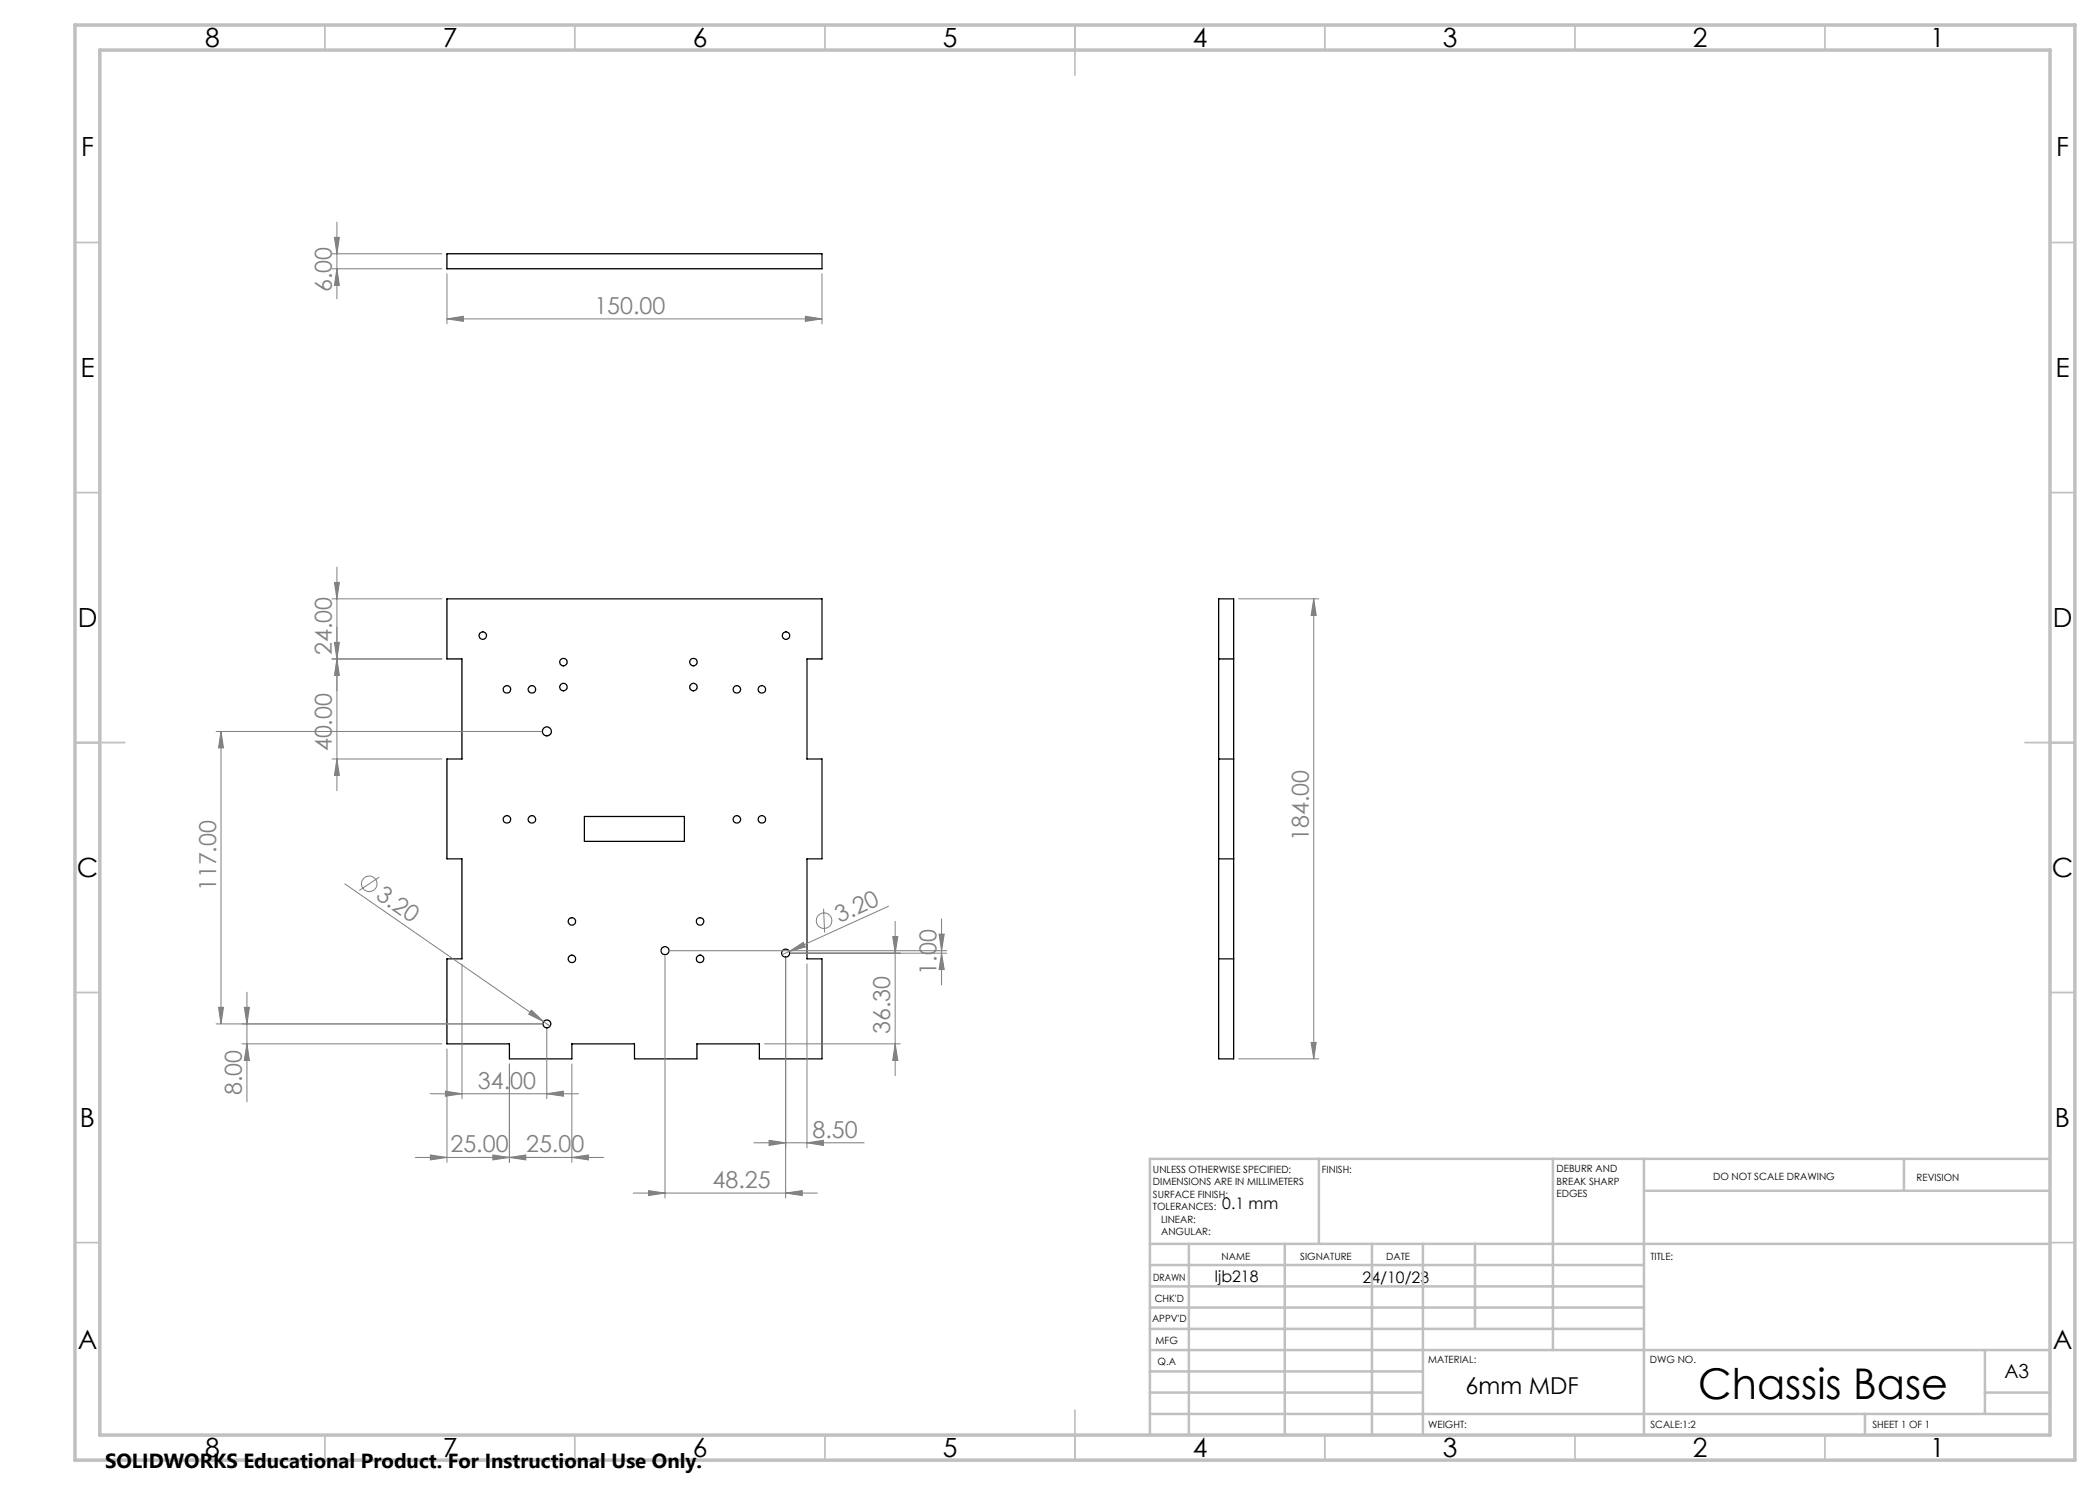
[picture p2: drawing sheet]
<svg xmlns="http://www.w3.org/2000/svg" width="420mm" height="297mm" viewBox="0 0 420 297" stroke-linecap="round" stroke-linejoin="round" font-family="sans-serif">
<g fill="none" stroke="#000" stroke-width=".25">
<path d="M89.4 50.8h75v3h-75zM89.4 119.8h75v12h-3v20h3v20h-3v20h3v20h-12.5v-3h-12.5v3h-12.5v-3h-12.5v3h-12.5v-3h-12.5v-17h3v-20h-3v-20h3v-20h-3zM243.7 119.8h3v92h-3zM243.7 131.8h3M243.7 151.8h3M116.9 163.3h20v5h-20zM243.7 171.8h3M243.7 191.8h3"/>
<circle cx="96.5" cy="127.1" r=".75"/>
<circle cx="101.4" cy="137.9" r=".75"/>
<circle cx="106.4" cy="137.9" r=".75"/>
<circle cx="112.7" cy="137.4" r=".75"/>
<circle cx="112.7" cy="132.4" r=".75"/>
<circle cx="138.7" cy="137.4" r=".75"/>
<circle cx="138.7" cy="132.4" r=".75"/>
<circle cx="147.4" cy="137.9" r=".75"/>
<circle cx="152.4" cy="137.9" r=".75"/>
<circle cx="157.2" cy="127.1" r=".76"/>
<circle cx="109.4" cy="146.3" r=".9"/>
<circle cx="101.4" cy="163.9" r=".75"/>
<circle cx="106.4" cy="163.9" r=".75"/>
<circle cx="147.4" cy="163.9" r=".75"/>
<circle cx="152.4" cy="163.9" r=".75"/>
<circle cx="114.4" cy="191.8" r=".75"/>
<circle cx="114.4" cy="184.3" r=".74"/>
<circle cx="133" cy="190.1" r=".8"/>
<circle cx="140" cy="191.8" r=".75"/>
<circle cx="140" cy="184.3" r=".74"/>
<circle cx="157.1" cy="190.6" r=".8"/>
<circle cx="109.4" cy="204.8" r=".8"/>
</g>
<g fill="none" stroke="#808080" stroke-width=".2">
<path d="M66.4 53.8h22M66.4 50.8h22M66.9 47.5h1l-.5 3.3zM67.4 53.8l.5 3.3h-1zM67.4 44.4v15.4M89.4 54.7v10.1M164.4 54.7v10.1M89.4 63.8l3.3-.6v1.1zM89.4 63.8h75M161.1 63.2l3.3 .6-3.3 .5zM66.4 119.8h22M66.9 116.5h1l-.5 3.3z"/>
<path d="M67.4 113.4v44.7M247.7 119.8h16M262.7 119.8l.5 3.3h-1zM262.7 119.8v92M66.4 131.8h22M66.9 128.5h1l-.5 3.3zM67.4 131.8l.5 3.3h-1zM43.2 146.3h65.2M44.2 146.3l.5 3.3h-1zM44.2 146.3v58.5M66.4 151.8h22M67.4 151.8l.5 3.3h-1z"/>
<path d="M69 176.8l39.7 27.5M75.8 175.4l-3.9 2.7M49.4 198.4v22M92.4 192.8v26.9M133 191.1v48.5M134 190.1h55.3M157.1 191.6v48M157.9 190.3l2.8-1.8 .4 .9zM157.9 190.3l-1.5 .7M158.1 190.6h31.2M161.4 192.8v36.8M164.7 181.7l.2 4.8"/>
<path d="M177.7 181.3l-19.8 9M178.5 187.3h1.1l-.6 3.3zM179 184.3v30.8M187.8 186.8h1l-.5 3.3zM188.3 190.6l.5 3.3h-1zM188.3 183.8v13.2M43.2 204.8h65.2M43.7 201.5h1l-.5 3.3zM48.4 208.8h40M48.9 201.5h1l-.5 3.3zM49.4 208.8l.5 3.3h-1zM86 218.8h29.7"/>
<path d="M89.1 218.2l3.3 .6-3.3 .4zM89.4 209.8v22.7M101.9 212.8v19.7M106.3 202l2.4 2.3-3-1.5zM108.7 204.3l1.3 .9M109.4 218.8l3.3-.6v1zM109.4 205.8v13.9M114.4 212.8v19.7M152.9 208.8h27.2M179 208.8l.6 3.3h-1.1zM247.7 211.8h16M262.2 208.5h1l-.5 3.3z"/>
<path d="M83 231.5h37.7M86.1 231l3.3 .5-3.3 .5zM98.6 231l3.3 .5-3.3 .5zM101.9 231.5l3.3-.5v1zM114.4 231.5l3.3-.5v1zM126.6 238.6h36.9M129.7 238.1l3.3 .5-3.3 .5zM150.8 228.6h22M153.8 228.1l3.3 .5-3.3 .5zM157.1 238.6l3.3-.5v1zM161.4 228.6l3.3-.5v1z"/>
<circle cx="73.9" cy="176.8" r="1.56"/>
<circle cx="164.8" cy="184.1" r="1.55"/>
</g>
<g fill="none" stroke="#c0c0c0" stroke-width=".35">
<path d="M65 5v5M115 5v5M165 5v5M215 5v10M265 5v5M315 5v5M365 5v5M15 48.5h5M410 48.5h5M15 98.5h5M410 98.5h5M15 148.5h10"/>
<path d="M405 148.5h10M15 198.5h5M410 198.5h5M15 248.5h5M410 248.5h5M65 287v5M115 287v5M165 287v5M215 282v10M265 287v5M315 287v5M365 287v5"/>
</g>
<g fill="none" stroke="#c0c0c0" stroke-width=".5">
<path d="M263.8 231.8v17M310.6 231.8v38.2M328.8 231.8v55.2M328.8 238.2h81.2M380.8 231.8v6.4M410 231.8h-180v55.2M230 248.8h180M230 257.3h98.8M230 253h98.8M237.8 248.8v38.2M257 248.8v38.2M274.4 248.8v38.2"/>
<path d="M284.6 248.8v38.2M295 248.8v17M230 265.8h98.8M230 261.5h98.8M230 278.5h54.6M230 274.3h54.6M230 270h180M397 278.5h13M397 270v12.8M230 282.8h180M373 282.8v4.2"/>
</g>
<path d="M15 5h400v287h-400zM20 10h390v277h-390z" fill="none" stroke="#c0c0c0" stroke-width=".7"/>
<g fill="#808080">
<path d="M106.3 202l2.4 2.3-3-1.5z"/>
<path d="M157.9 190.3l2.8-1.8 .4 .9z"/>
<path d="M101.9 231.5l3.3-.5v1zM86.1 231l3.3 .5-3.3 .5zM109.4 218.8l3.3-.6v1zM89.1 218.2l3.3 .6-3.3 .4zM161.1 63.2l3.3 .6-3.3 .5zM89.4 63.8l3.3-.6v1.1z"/>
<path d="M98.6 231l3.3 .5-3.3 .5zM114.4 231.5l3.3-.5v1zM153.8 228.1l3.3 .5-3.3 .5zM161.4 228.6l3.3-.5v1zM129.7 238.1l3.3 .5-3.3 .5zM157.1 238.6l3.3-.5v1z"/>
<path d="M67.4 151.8l.5 3.3h-1zM66.9 128.5h1l-.5 3.3zM43.7 201.5h1l-.5 3.3zM44.2 146.3l.5 3.3h-1zM67.4 53.8l.5 3.3h-1zM66.9 47.5h1l-.5 3.3zM262.2 208.5h1l-.5 3.3zM262.7 119.8l.5 3.3h-1z"/>
<path d="M66.9 116.5h1l-.5 3.3zM67.4 131.8l.5 3.3h-1zM48.9 201.5h1l-.5 3.3zM49.4 208.8l.5 3.3h-1zM178.5 187.3h1.1l-.6 3.3zM179 208.8l.6 3.3h-1.1zM187.8 186.8h1l-.5 3.3zM188.3 190.6l.5 3.3h-1z"/>
</g>
<text font-size="8.5" x="339.6" y="279.7">Chassis Base</text>
<g font-size="5.3">
<text x="41" y="9.5">8</text>
<text x="88.5" y="9.5">7</text>
<text x="138.5" y="9.5">6</text>
<text x="188.5" y="9.5">5</text>
<text x="238.5" y="9.5">4</text>
<text x="288.5" y="9.5">3</text>
<text x="338.5" y="9.5">2</text>
<text x="386" y="9.5">1</text>
<text x="16.2" y="31.2">F</text>
<text x="411.2" y="31.2">F</text>
<text x="16.1" y="75.5">E</text>
<text x="411.1" y="75.5">E</text>
<text x="15.5" y="125.5">D</text>
<text x="410.5" y="125.5">D</text>
<text x="15.4" y="175.5">C</text>
<text x="410.4" y="175.5">C</text>
<text x="16" y="225.5">B</text>
<text x="411" y="225.5">B</text>
<text x="15.5" y="269.7">A</text>
<text x="410.5" y="269.7">A</text>
<text x="41" y="291.5">8</text>
<text x="88.5" y="291.5">7</text>
<text x="138.5" y="291.5">6</text>
<text x="188.5" y="291.5">5</text>
<text x="238.5" y="291.5">4</text>
<text x="288.5" y="291.5">3</text>
<text x="338.5" y="291.5">2</text>
<text x="386" y="291.5">1</text>
</g>
<g font-size="4.7" fill="#808080">
<text x="66.4" y="58.4" transform="rotate(-90 66.4 58.4)">6.00</text>
<text x="118.9" y="62.7">150.00</text>
<text x="66.4" y="131.1" transform="rotate(-90 66.4 131.1)">24.00</text>
<text x="66.4" y="150.3" transform="rotate(-90 66.4 150.3)">40.00</text>
<text x="261.7" y="168.2" transform="rotate(-90 261.7 168.2)">184.00</text>
<text x="43.2" y="178.3" transform="rotate(-90 43.2 178.3)">117.00</text>
<text x="75" y="179.6" transform="rotate(35 75 179.6)">3.20</text>
<text x="167.9" y="184.6" transform="rotate(-24 167.9 184.6)">3.20</text>
<text x="187.3" y="195" transform="rotate(-90 187.3 195)">1.00</text>
<text x="178.1" y="206.8" transform="rotate(-90 178.1 206.8)">36.30</text>
<text x="48.4" y="219.1" transform="rotate(-90 48.4 219.1)">8.00</text>
<text x="95.6" y="217.7">34.00</text>
<text x="162.5" y="227.5">8.50</text>
<text x="90.1" y="230.5">25.00</text>
<text x="105.2" y="230.5">25.00</text>
<text x="142.5" y="237.6">48.25</text>
</g>
<text font-size="4.7" x="293.1" y="278.8">6mm MDF</text>
<text font-size="4.1" x="21" y="293.7">SOLIDWORKS Educational Product. For Instructional Use Only.</text>
<text font-size="3.9" x="400.9" y="275.5">A3</text>
<g font-size="3.2">
<text x="244.5" y="241.8">0.1 mm</text>
<text x="243" y="256.4">ljb218</text>
<text x="272.5" y="256.7">24/10/23</text>
</g>
<g font-size="2">
<text x="230.6" y="234.6">UNLESS OTHERWISE SPECIFIED:</text>
<text x="230.6" y="237.1">DIMENSIONS ARE IN MILLIMETERS</text>
<text x="230.6" y="239.6">SURFACE FINISH:</text>
<text x="264.4" y="234.6">FINISH:</text>
<text x="311.3" y="234.5">DEBURR AND</text>
<text x="311.3" y="237">BREAK SHARP</text>
<text x="311.3" y="239.5">EDGES</text>
<text x="342.6" y="236">DO NOT SCALE DRAWING</text>
<text x="383.3" y="236.2">REVISION</text>
<text x="230.6" y="242.1">TOLERANCES:</text>
<text x="232.2" y="244.6">LINEAR:</text>
<text x="232.2" y="247.1">ANGULAR:</text>
<text x="244.3" y="252">NAME</text>
<text x="260" y="251.9">SIGNATURE</text>
<text x="277.2" y="251.9">DATE</text>
<text x="330.1" y="251.9">TITLE:</text>
<text x="230.6" y="256.1">DRAWN</text>
<text x="230.9" y="260.3">CHK'D</text>
<text x="230.4" y="264.4">APPV'D</text>
<text x="231.1" y="268.8">MFG</text>
<text x="231.5" y="273">Q.A</text>
<text x="285.6" y="272.5">MATERIAL:</text>
<text x="330" y="272.5">DWG NO.</text>
<text x="285.6" y="285.5">WEIGHT:</text>
<text x="330.1" y="285.6">SCALE:1:2</text>
<text x="374.5" y="285.6">SHEET 1 OF 1</text>
</g>
</svg>
